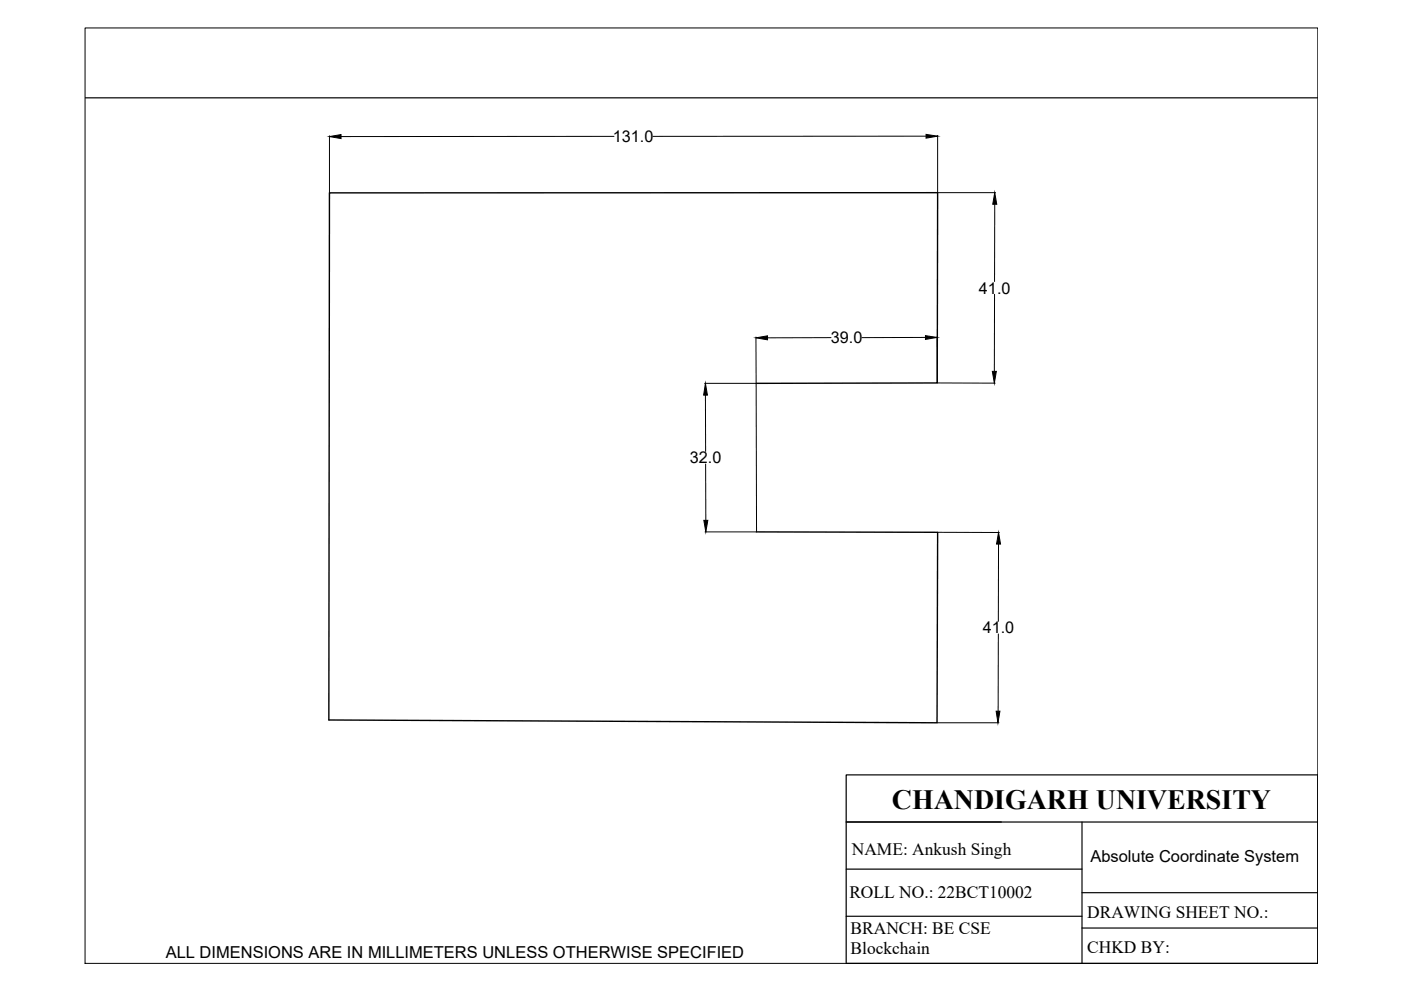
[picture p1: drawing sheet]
<svg xmlns="http://www.w3.org/2000/svg" width="297mm" height="210mm" viewBox="0 0 297 210" stroke-linecap="round" stroke-linejoin="round" font-family="sans-serif">
<!-- layer: 0 -->
<path d="M18.1 20.7h261.3M179.4 164.3h100v40h-100zM179.4 174.3h100M229.4 174.3v30M179.4 194.3h50M179.4 184.3h50M229.4 189.3h50M229.4 196.8h50" fill="none" stroke="#000" stroke-width=".25"/>
<!-- layer: thick continuous -->
<path d="M160.3 81.3l38.4-.1 .1-40.3h-128.9l-.2 111.8 129 .5 .1-40.3-38.4-.1" fill="none" stroke="#000" stroke-width=".3"/>
<g fill="none" stroke="#000" stroke-width=".21">
<path d="M18 5.9h261.4v198.4h-261.4zM69.9 28.8v12.1M130.2 28.9l-57.9 .1M196.3 28.9h-57.9M198.8 28.7v12.1M198.8 40.9h12.3M210.9 43.3v16.4M160.3 71.5v9.7M176.2 71.6h-13.5M196.2 71.5l-13.4 .1M198.7 71.4v9.7M210.9 62.4l-.1 16.3"/>
<path d="M149.4 81.3h10.8M149.6 83.8v11.9M149.6 98.4v11.9M160.3 81.3l.1 31.5M198.8 81.2h12.2M149.5 112.8h10.8M198.8 112.9h13.1M211.7 115.4v16.3M211.7 134.4l-.1 16.4M198.7 153.2h13.1"/>
</g>
<path d="M69.9 29l2.4-.5v.9zM196.3 28.5l2.5 .4-2.5 .4zM210.9 40.9l.4 2.4h-.8zM160.3 71.6l2.4-.4v.9zM196.2 71.2l2.5 .3-2.5 .5zM210.4 78.7h.8l-.4 2.5zM149.6 81.3l.4 2.5h-.8zM149.2 110.3h.9l-.5 2.5zM211.7 112.9l.4 2.5h-.8zM211.2 150.8h.8l-.4 2.4z" fill="#000" stroke="#000" stroke-width=".21"/>
<text font-size="5.9" x="189.1" y="171.5">CHANDIGARH UNIVERSITY</text>
<g font-size="3.7">
<text x="180.6" y="181.3">NAME: Ankush Singh</text>
<text x="180.1" y="190.5">ROLL NO.: 22BCT10002</text>
<text x="230.5" y="194.7">DRAWING SHEET NO.:</text>
<text x="180.3" y="198">BRANCH: BE CSE</text>
<text x="180.3" y="202.3">Blockchain</text>
<text x="230.5" y="202.1">CHKD BY:</text>
</g>
<g font-size="3.5">
<text x="231.2" y="182.8">Absolute Coordinate System</text>
<text x="35.1" y="203.2">ALL DIMENSIONS ARE IN MILLIMETERS UNLESS OTHERWISE SPECIFIED</text>
</g>
<g font-size="3.4">
<text x="129.9" y="30.1">131.0</text>
<text x="207.6" y="62.2">41.0</text>
<text x="176.1" y="72.8">39.0</text>
<text x="146.3" y="98.3">32.0</text>
<text x="208.4" y="134.3">41.0</text>
</g>
</svg>
